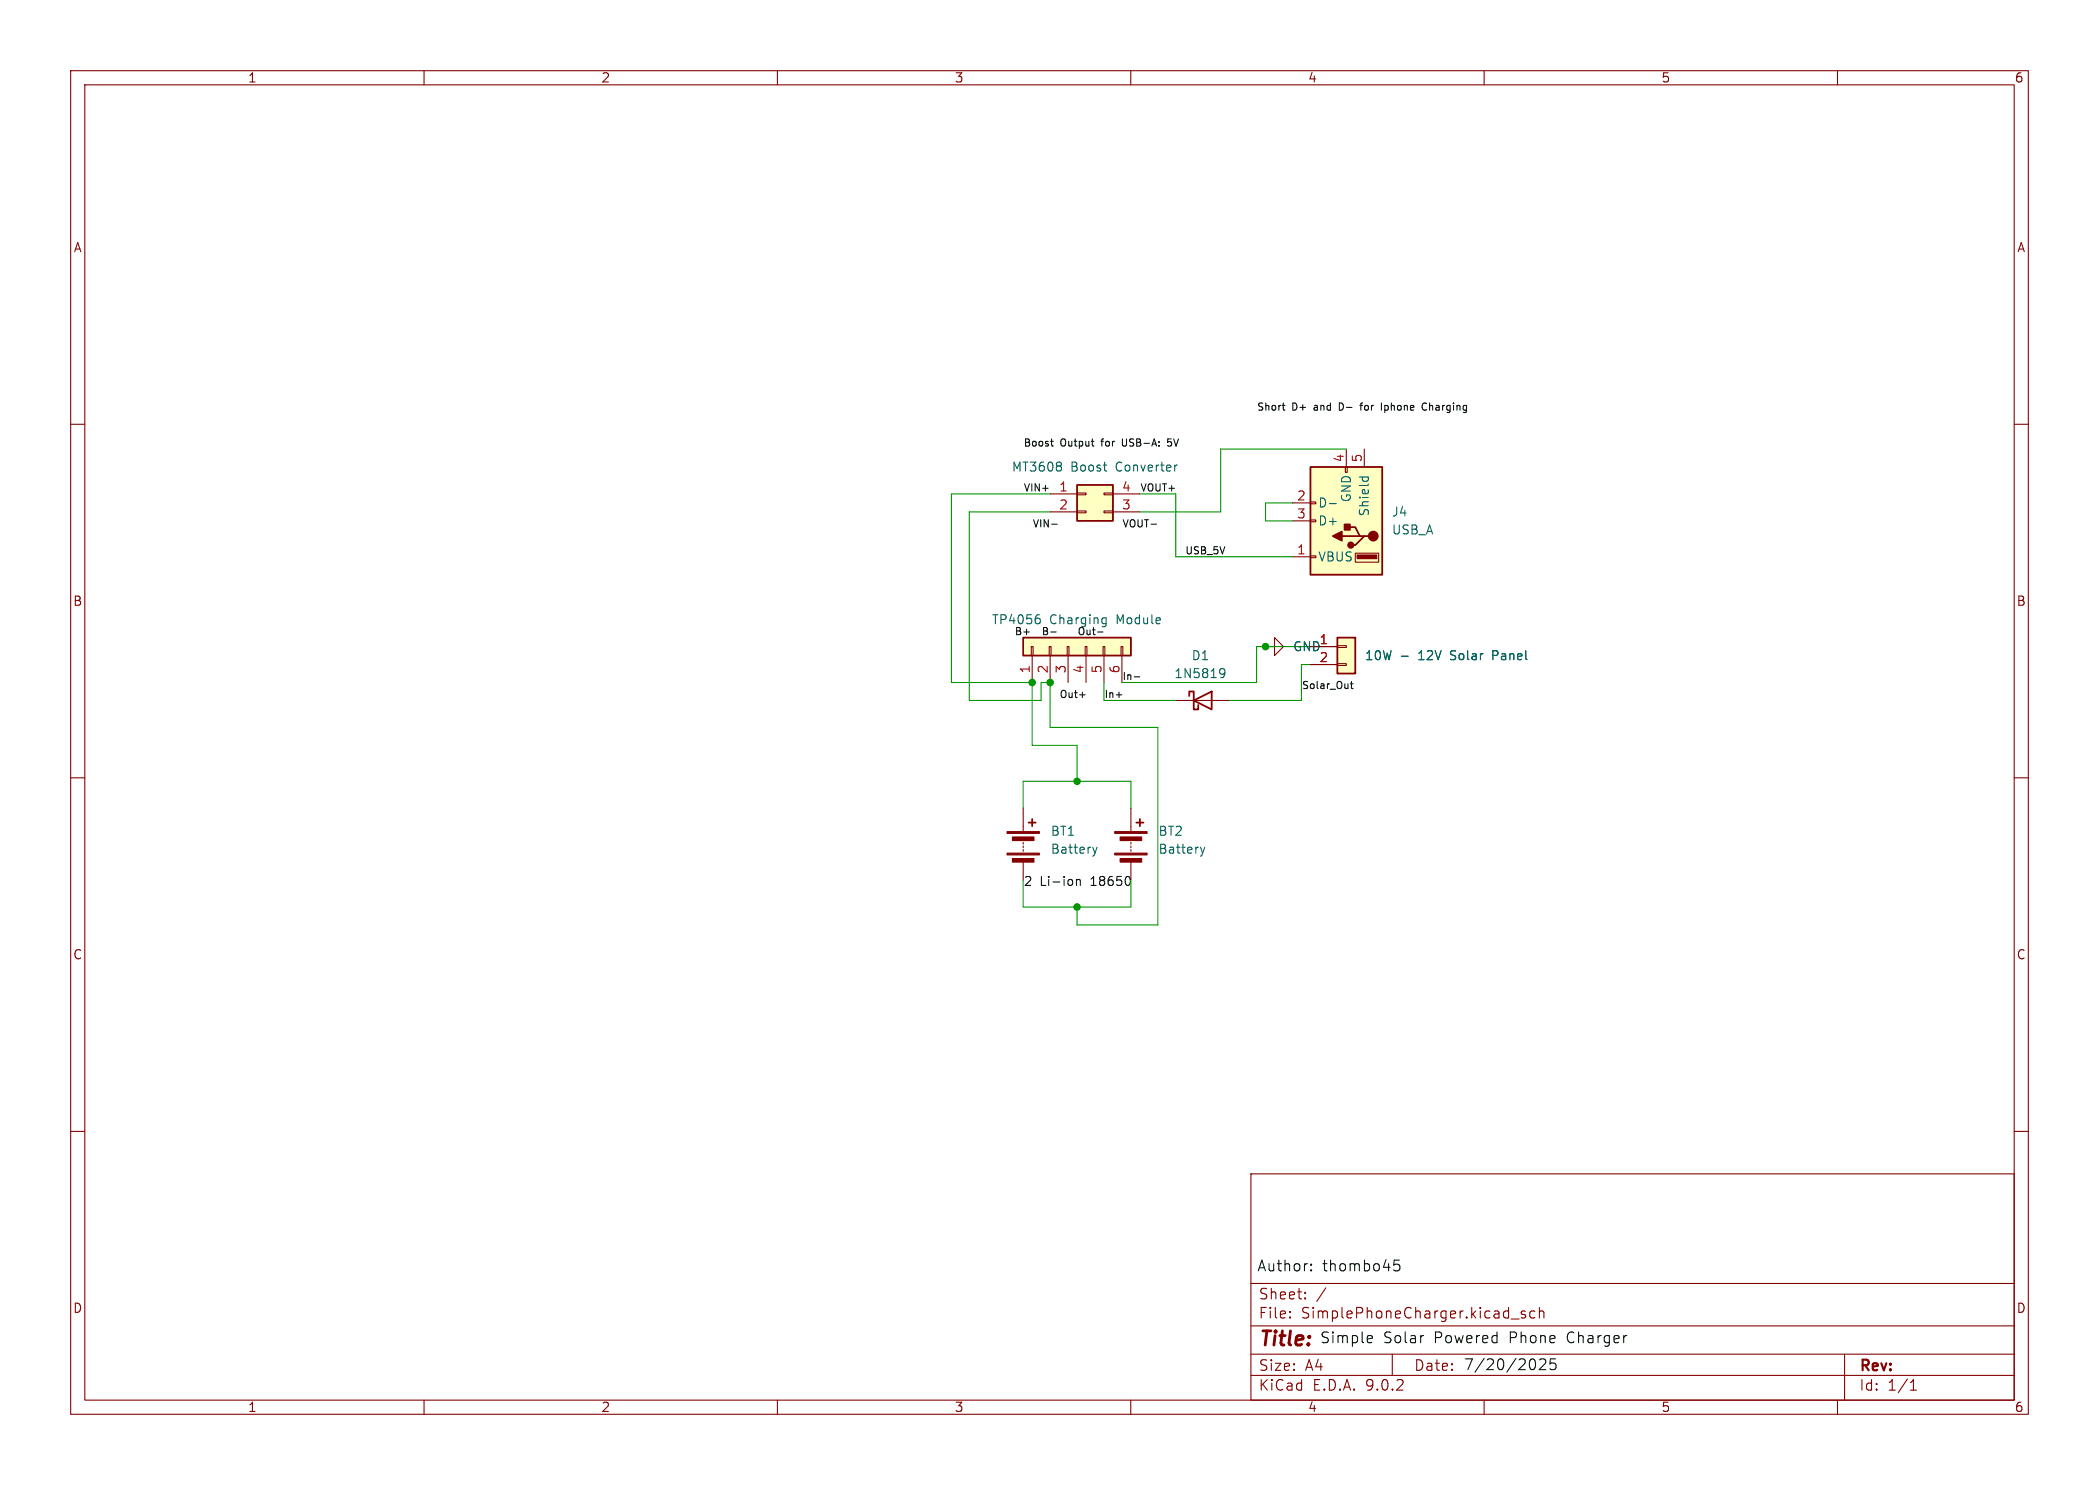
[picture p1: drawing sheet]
<svg xmlns="http://www.w3.org/2000/svg" width="297mm" height="210mm" viewBox="0 0 297 210" stroke-linecap="round" stroke-linejoin="round" font-family="sans-serif">
<g fill="none" stroke="#840000" stroke-width=".15">
<path d="M10 10h277v190h-277zM12 12h273v186h-273zM60 10v2M110 10v2M160 10v2M210 10v2M260 10v2M10 60h2M285 60h2M10 110h2M285 110h2M10 160h2"/>
<path d="M177 166h108v32h-108zM285 160h2M60 198v2M110 198v2M160 198v2M177 194.5h108M177 191.5h108M177 187.5h108M177 181.5h108M182.5 186.3h.1l-.1 .1M182.5 186.3v.1M182.5 185.5v.1"/>
<path d="M182.5 185.5h.1l-.1 .1M184.7 183.6v.1M184.7 183.6h-.1l.1 .1M184.7 182.8v.1M184.7 182.8h-.1l.1 .1M187.6 182.1l-1.3 2M197 191.5v3M210 198v2M213.8 186.5h1.2M215.8 185.5l-.3-.1-.3 .2 .1 .2 .5 .2 .1 .1-.1 .2-.1 .1-.5-.1M217.2 185.5l-.5-.1-.2 .3v.4l.1 .2 .1 .1 .5-.1M217.8 185.5a.37 .37 0 0 1 .7 .1v.8"/>
<path d="M217.8 184.9v1.5M260 198v2M261 191.5v6.5M270.3 196.6h.9M270.3 195.5l.4-.4v1.5"/>
</g>
<path d="M185.4 66h10.2v15.3h-10.2z" fill="#ffffc2"/>
<path d="M185.4 66h10.2v15.3h-10.2zM189.9 75.8h2.5M190.5 74.5h1.3l.6 1.3h.6M193.7 75.8h-.7l-1.2 1.3h-.7M145.5 116.3h1.1M146 115.8v1M160.8 116.3h1M161.3 115.8v1" fill="none" stroke="#840000" stroke-width=".25"/>
<g fill="#840000" stroke="#840000" stroke-width=".25">
<path d="M190.2 74.2h.8v.7h-.8z"/>
<path d="M188.6 75.8l1.3-.6v1.3z"/>
<circle cx="194.3" cy="75.8" r=".63"/>
<circle cx="191.1" cy="77.1" r=".38"/>
</g>
<g fill="#840000" stroke="#840000" stroke-width=".15">
<path d="M192 78.5h2.8v.5h-2.8z"/>
<path d="M157.7 117.6h4.6v.3h-4.6z"/>
<path d="M157.7 120.7h4.6v.2h-4.6z"/>
<path d="M158.5 118.4h3v.5h-3z"/>
<path d="M158.5 121.4h3v.5h-3z"/>
<path d="M142.5 117.6h4.6v.3h-4.6z"/>
<path d="M142.5 120.7h4.6v.2h-4.6z"/>
<path d="M143.3 118.4h3v.5h-3z"/>
<path d="M143.3 121.4h3v.5h-3z"/>
</g>
<g fill="none" stroke="#840000" stroke-width=".15">
<path d="M182.9 78.7h2.5M182.9 73.7h2.5M182.9 71.1h2.5M185.4 78.6h.8v.3h-.8zM185.4 73.5h.8v.3h-.8zM185.4 71h.8v.2h-.8zM190.4 66h.2v.8h-.2zM190.5 63.5v2.5M191.8 78.2h3.3v1.3h-3.3zM193 63.5v2.5M179.1 91.4h1.2v-1.2l1.3 1.2-1.3 1.3v-1.3M179.1 91.4h.1"/>
<path d="M144.8 114.3v3.3M144.8 119.1v.3M144.8 119.6v.3M160 114.3v3.3M160 119.1v.3M160 119.6v.3M144.8 120.1v.3M144.8 121.9v2.6M160 120.1v.3M160 121.9v2.6"/>
</g>
<path d="M188.1 71.2h1M192.3 67.5h1.3M192.8 67.5v.3M193.6 67.5v.3M154.6 119.8l.3 .9M155.2 119.8l-.3 .9M169.9 119.8l.3 .9M170.5 119.8l-.3 .9M154.9 120.7l-.2 .3M170.2 120.7l-.2 .3" fill="none" stroke="#006464" stroke-width=".15"/>
<path d="M189.2 90.2h2.6v5.1h-2.6z" fill="#ffffc2"/>
<path d="M168.3 98.4v-.6h.6v2.5h.6v-.6M168.9 99.1l2.5-1.3v2.5zM189.2 90.2h2.6v5.1h-2.6z" fill="none" stroke="#840000" stroke-width=".25"/>
<path d="M166.4 99.1h7.6M185.4 91.4h3.8M185.4 94h3.8M189.2 91.3h1.3v.3h-1.3zM189.2 93.9h1.3v.2h-1.3z" fill="none" stroke="#840000" stroke-width=".15"/>
<path d="M172.7 94.6h.4l.1 .1a.84 .84 0 0 1-.3 1.1h-.2M173.3 95.1l-.2 .2h-.4M198.3 92.8h1" fill="none" stroke="#006464" stroke-width=".15"/>
<path d="M144.8 90.2h15.2v2.5h-15.2z" fill="#ffffc2"/>
<path d="M144.8 90.2h15.2v2.5h-15.2z" fill="none" stroke="#840000" stroke-width=".25"/>
<path d="M145.9 91.4h.3v1.3h-.3zM146 92.7v3.8M148.5 91.4h.2v1.3h-.2zM148.6 92.7v3.8M151 91.4h.3v1.3h-.3zM151.1 92.7v3.8M153.5 91.4h.3v1.3h-.3zM153.7 92.7v3.8M156.1 91.4h.2v1.3h-.2zM156.2 92.7v3.8M158.6 91.4h.3v1.3h-.3zM158.7 92.7v3.8" fill="none" stroke="#840000" stroke-width=".15"/>
<path d="M146.8 86.9h.3M147 87.4l.2 .3v.3l-.2 .2M156.1 87.4h.4M156.5 87.4v1l-.1 .2h-.3M156.5 88.1l-.4 .1" fill="none" stroke="#006464" stroke-width=".15"/>
<path d="M152.4 68.6h5.1v5.1h-5.1z" fill="#ffffc2"/>
<path d="M152.4 68.6h5.1v5.1h-5.1z" fill="none" stroke="#840000" stroke-width=".25"/>
<path d="M148.6 69.9h3.8M148.6 72.4h3.8M152.4 69.7h1.3v.3h-1.3zM152.4 72.3h1.3v.2h-1.3zM156.2 69.7h1.3v.3h-1.3zM156.2 72.3h1.3v.2h-1.3zM157.5 69.9h3.8M157.5 72.4h3.8M179.1 91.4h.1M185.4 91.4h3.8M185.4 94h3.8" fill="none" stroke="#840000" stroke-width=".15"/>
<path d="M150.1 65.4l.1 .2-.1 .2M150.1 66l.1 .1-.1 .5M166.6 65.8h-.3M198.3 92.8h1" fill="none" stroke="#006464" stroke-width=".15"/>
<g fill="none" stroke="#0f0f0f" stroke-width=".15">
<path d="M181.4 57.3h.4M181.6 58h.2M189.8 57h-.3v1h.3M192.4 57.3h.4M192.8 57l-.2 .1v.9M195.5 57v1M195.9 57.3v1M195.9 58h.1M196 57.3l-.1 .1M201.8 57.1a.48 .48 0 0 0-.6 .3 .48 .48 0 0 0 .5 .6l.1-.1M148.7 62.4h.3M148.8 74.1h.8"/>
<path d="M148.8 63l.2 .1M154.4 62.4h.4M154.7 63.1h.1M158.8 62.1l.1 .9M162.9 74.1h.7M165.2 63l.4 .1M165.7 62.1h-.5v.5l.4-.1M152.8 98.3h.7M158 98.3h.7M160.5 95.7h.8M191.1 96.7h.4M191.2 96.4v.8l.3 .2"/>
<path d="M152.3 124.4v.8M152.3 124.5l.2-.1h.3l.1 .8M159.9 124.2v.8M185.5 179.6l.1 .1h-.1M185.5 179.6l-.1 .1h.1M185.5 178.8v.1M185.5 179.6v.1M185.5 178.8l.1 .1h-.1M185.5 178.8l-.1 .1h.1M198 178.2h-.7l-.1 .7 .2-.1 .5 .1 .2 .2-.1 .5-.2 .1h-.4l-.2-.1M193.7 188.9h.4l.1 .3-.7 .2M194.1 189.8l-.4 .1"/>
<path d="M201.3 188.9h.1M217.1 192.2a1.14 1.14 0 0 1 0 1.4M217.9 192.3l.2-.1h.5a.41 .41 0 0 1 0 .6l-.8 .9h.9M220.1 192.2h-.7l-.1 .7 .2-.1h.5l.2 .2-.1 .6-.2 .1h-.4l-.2-.1"/>
</g>
<path d="M148.6 72.4h-11.4v26.7h10.1v-2.6h1.3v6.4h15.2v27.9h-11.4v-2.5M148.6 69.9h-14v26.6h11.4v8.9h6.4v5.1M161.3 69.9h5.1v8.8h16.5M182.9 71.1h-3.8v2.6h3.8M190.5 63.5h-17.8v8.9h-11.4M156.2 96.5v2.6h10.2M185.4 94h-1.3v5.1h-10.1M185.4 91.4h-7.6v5.1h-19.1M144.8 114.3v-3.8h15.2v3.8M144.8 124.5v3.8h15.2v-3.8" fill="none" stroke="#009600" stroke-width=".15"/>
<g fill="#009600" stroke="#009600" stroke-width=".15">
<circle cx="146" cy="96.5" r=".46"/>
<circle cx="148.6" cy="96.5" r=".46"/>
<circle cx="179.1" cy="91.4" r=".46"/>
<circle cx="152.4" cy="128.3" r=".46"/>
<circle cx="152.4" cy="110.5" r=".46"/>
</g>
<text font-size="2.8" fill="#840000" x="178" y="190.9">Title:</text>
<g font-size="2.1" fill="#0f0f0f">
<text x="177.8" y="179.9">Author:</text>
<text x="187.1" y="179.9">thombo45</text>
<text x="186.7" y="190.1">Simple</text>
<text x="195.7" y="190.1">Solar</text>
<text x="203" y="190.1">Powered</text>
<text x="213.7" y="190.1">Phone</text>
<text x="222" y="190.1">Charger</text>
<text x="207" y="193.9">7/20/2025</text>
</g>
<g font-size="2.1" fill="#840000">
<text x="178" y="184">Sheet:</text>
<text x="178" y="186.7">File:</text>
<text x="184.1" y="186.7">SimplePhoneCharger.kicad_sch</text>
<text x="178" y="196.9">KiCad</text>
<text x="178" y="194.1">Size:</text>
<text x="184.7" y="194.1">A4</text>
<text x="185.7" y="196.9">E.D.A.</text>
<text x="193.3" y="196.9">9.0.2</text>
<text x="200" y="194.1">Date:</text>
<text x="263" y="194.3">Rev:</text>
<text x="263" y="196.9">Id:</text>
<text x="267.1" y="196.9">1/1</text>
</g>
<g font-size="1.8" fill="#840000">
<text x="35" y="11.9">1</text>
<text x="85" y="11.9">2</text>
<text x="135" y="11.9">3</text>
<text x="185" y="11.9">4</text>
<text x="235" y="11.9">5</text>
<text x="285" y="11.9">6</text>
<text x="10.3" y="35.9">A</text>
<text x="285.3" y="35.9">A</text>
<text x="10.3" y="85.9">B</text>
<text x="285.3" y="85.9">B</text>
<text x="10.3" y="135.9">C</text>
<text x="285.3" y="135.9">C</text>
<text x="10.3" y="185.9">D</text>
<text x="285.3" y="185.9">D</text>
<text x="35" y="199.9">1</text>
<text x="85" y="199.9">2</text>
<text x="135" y="199.9">3</text>
<text x="185" y="199.9">4</text>
<text x="235" y="199.9">5</text>
<text x="285" y="199.9">6</text>
</g>
<g font-size="1.8" fill="#a90000">
<text x="190.2" y="65.5" transform="rotate(-90 190.2 65.5)">4</text>
<text x="192.8" y="65.5" transform="rotate(-90 192.8 65.5)">5</text>
<text x="149.8" y="69.6">1</text>
<text x="158.7" y="69.6">4</text>
<text x="183.4" y="70.9">2</text>
<text x="149.8" y="72.1">2</text>
<text x="158.7" y="72.1">3</text>
<text x="183.4" y="73.4">3</text>
<text x="183.4" y="78.5">1</text>
<text x="145.8" y="95.3" transform="rotate(-90 145.8 95.3)">1</text>
<text x="148.3" y="95.3" transform="rotate(-90 148.3 95.3)">2</text>
<text x="150.9" y="95.3" transform="rotate(-90 150.9 95.3)">3</text>
<text x="153.4" y="95.3" transform="rotate(-90 153.4 95.3)">4</text>
<text x="156" y="95.3" transform="rotate(-90 156 95.3)">5</text>
<text x="158.5" y="95.3" transform="rotate(-90 158.5 95.3)">6</text>
</g>
<g font-size="1.8" fill="#006464">
<text x="143.1" y="66.9">MT3608</text>
<text x="151.5" y="66.9">Boost</text>
<text x="158" y="66.9">Converter</text>
<text x="186.4" y="72">D-</text>
<text x="191.4" y="71.1" transform="rotate(-90 191.4 71.1)">GND</text>
<text x="186.4" y="74.5">D+</text>
<text x="193.9" y="73.1" transform="rotate(-90 193.9 73.1)">Shield</text>
<text x="196.9" y="73.3">J4</text>
<text x="196.9" y="75.8">USB_A</text>
<text x="186.4" y="79.6">VBUS</text>
<text x="140.3" y="88.5">TP4056</text>
<text x="158.1" y="88.5">Module</text>
<text x="168.5" y="93.6">D1</text>
<text x="182.9" y="92.3">GND</text>
<text x="186.6" y="91.2">1</text>
<text x="186.6" y="93.7">2</text>
<text x="193" y="93.6">10W</text>
<text x="200.8" y="93.6">12V</text>
<text x="205.5" y="93.6">Solar</text>
<text x="211.6" y="93.6">Panel</text>
<text x="166.1" y="96.1">1N5819</text>
<text x="148.6" y="118.4">BT1</text>
<text x="163.8" y="118.4">BT2</text>
<text x="148.6" y="120.9">Battery</text>
<text x="163.8" y="120.9">Battery</text>
</g>
<g font-size="1.8" fill="#0f0f0f">
<text x="148.5" y="88.5">Charging</text>
<text x="144.8" y="125.4">2</text>
<text x="147.2" y="125.4">Li-ion</text>
<text x="154.4" y="125.4">18650</text>
</g>
<g font-size="1.4" fill="#0f0f0f">
<text x="177.8" y="58.1">Short</text>
<text x="182.8" y="58.1">D+</text>
<text x="186.1" y="58.1">and</text>
<text x="189.9" y="58.1">D-</text>
<text x="193.2" y="58.1">for</text>
<text x="196.4" y="58.1">Iphone</text>
<text x="202.4" y="58.1">Charging</text>
<text x="144.8" y="63.2">Boost</text>
<text x="150.1" y="63.2">Output</text>
<text x="156.1" y="63.2">for</text>
<text x="159.2" y="63.2">USB-A:</text>
<text x="165.9" y="63.2">5V</text>
<text x="144.8" y="69.6">VIN+</text>
<text x="161.3" y="69.6">VOUT+</text>
<text x="146" y="74.7">VIN-</text>
<text x="158.7" y="74.7">VOUT-</text>
<text x="167.6" y="78.5">USB_5V</text>
<text x="143.5" y="89.9">B+</text>
<text x="147.3" y="89.9">B-</text>
<text x="152.4" y="89.9">Out-</text>
<text x="149.9" y="98.8">Out+</text>
<text x="156.2" y="98.8">In+</text>
<text x="158.7" y="96.2">In-</text>
<text x="184.1" y="97.5">Solar_Out</text>
</g>
</svg>
